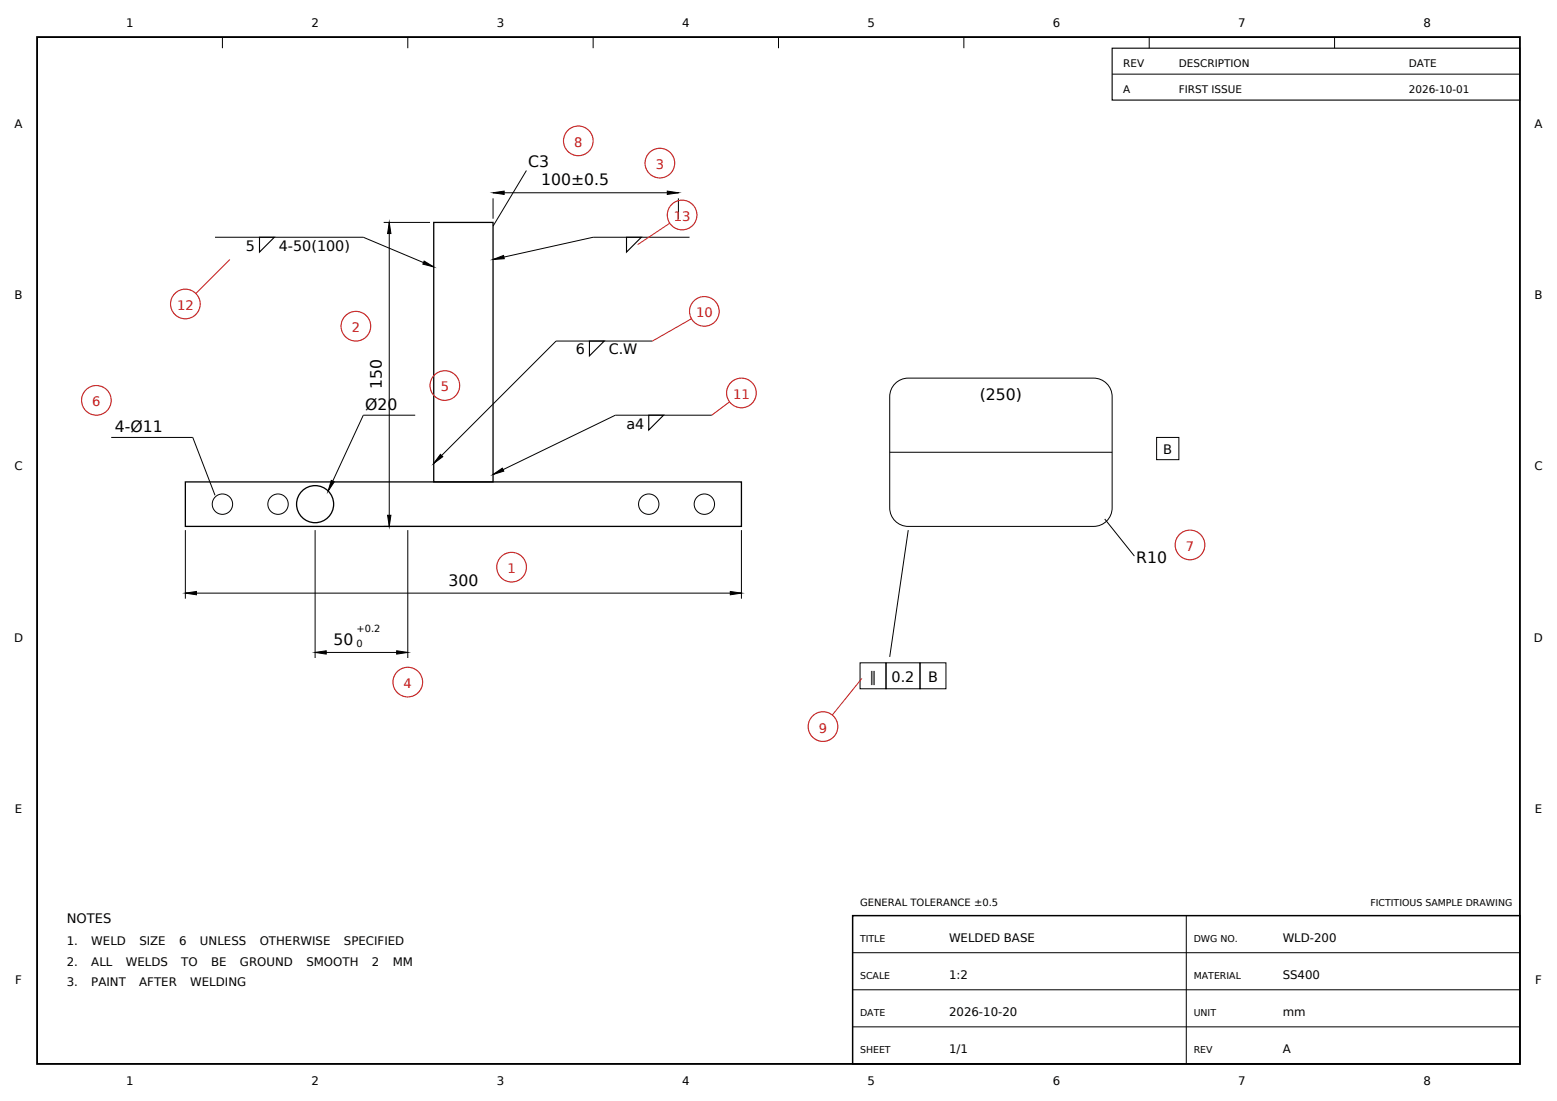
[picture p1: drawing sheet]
<svg xmlns="http://www.w3.org/2000/svg" width="420mm" height="297mm" viewBox="0 0 420 297" stroke-linecap="round" stroke-linejoin="round" font-family="sans-serif">
<g fill="none" stroke="#000" stroke-width=".35">
<path d="M117 60h16v70h-16zM50 130h150v12h-150z"/>
<circle cx="85" cy="136" r="5"/>
</g>
<g fill="none" stroke="#000" stroke-width=".27">
<path d="M60 10v3M110 10v3M160 10v3M210 10v3M260 10v3M300 20h110M310 10v3M360 10v3M133 53.5v5.5M133 52h50M142 46l-9 15M183 53.5v5.5"/>
<path d="M58 64h40l19 8M103.5 60h12.5M105 60v82M186 64h-26l-27 6M176 92h-26l-33 33M30 118h22l6 15.6M112 112h-14l-9.5 20.5M192 112h-26l-33 16M241.8 103.2a5 5 0 0 1 3.2-1.2h50a5 5 0 0 1 5 5v30a5 5 0 0 1-5 5h-50a5 5 0 0 1-5-5v-30a5 5 0 0 1 1.8-3.8zM312 118h6v6h-6zM240 122h60M298 140l8 10"/>
<path d="M50 143v18.5M50 160h150M85 143v34.5M103.5 142h12.5M110 143v34.5M200 143v18.5M245 143l-5 34.2M85 176h25M232 178.8h7v7h-7zM239 178.8h9.2v7h-9.2zM248.2 178.8h7v7h-7zM230 257h180"/>
<path d="M320 247v40M230 267h180M230 277h180"/>
<circle cx="60" cy="136" r="2.75"/>
<circle cx="75" cy="136" r="2.75"/>
<circle cx="175" cy="136" r="2.75"/>
<circle cx="190" cy="136" r="2.75"/>
</g>
<g fill="#000" stroke="#000" stroke-width=".27">
<path d="M133 52l3-.5v1zM180 51.5l3 .5-3 .5zM105 60l.5 3h-.9zM114.4 70.4l2.6 1.6-2.9-.7zM133 70l2.8-1.1 .2 .9zM89.4 129.6l.8 .4-1.7 2.5zM118.8 122.6l.6 .6-2.4 1.8zM133 128l2.5-1.7 .4 .8zM50 160l3-.4v.8zM104.6 139h.9l-.5 3zM197 159.6l3 .4-3 .4zM85 176l3-.4v.9z"/>
<path d="M107 175.6l3 .4-3 .5z"/>
</g>
<path d="M300 13h110v14h-110zM70 64h4l-4 4zM169 64h4l-4 4zM159 92h4l-4 4zM175 112h4l-4 4z" fill="none" stroke="#000" stroke-width=".3"/>
<path d="M10 10h400v277h-400z" fill="none" stroke="#000" stroke-width=".5"/>
<path d="M230 247h180v40h-180z" fill="none" stroke="#000" stroke-width=".4"/>
<g fill="none" stroke="#c71a1a" stroke-width=".3">
<circle cx="156" cy="38" r="4"/>
<circle cx="178" cy="44" r="4"/>
<circle cx="184" cy="58" r="4"/>
<circle cx="50" cy="82" r="4"/>
<circle cx="96" cy="88" r="4"/>
<circle cx="190" cy="84" r="4"/>
<circle cx="26" cy="108" r="4"/>
<circle cx="120" cy="104" r="4"/>
<circle cx="200" cy="106" r="4"/>
<circle cx="138" cy="153" r="4"/>
<circle cx="321" cy="147" r="4"/>
<circle cx="110" cy="184" r="4"/>
<circle cx="222" cy="196" r="4"/>
</g>
<path d="M62 70l-9.2 9.2M180.7 60.2l-8.7 5.8M186.5 86l-10.5 6M196.8 108.4l-4.8 3.6M232.5 183l-8 9.9" fill="none" stroke="#c71a1a" stroke-width=".27"/>
<g font-size="4.2">
<text x="142.5" y="45">C3</text>
<text x="146" y="50">100±0.5</text>
<text x="103" y="105" transform="rotate(-90 103 105)">150</text>
<text x="98.5" y="110.5">Ø20</text>
<text x="264.3" y="108">(250)</text>
<text x="31" y="116.5">4-Ø11</text>
<text x="306.5" y="152">R10</text>
<text x="121" y="158">300</text>
<text x="90" y="174">50</text>
</g>
<g font-size="3.9">
<text x="66.3" y="67.6">5</text>
<text x="75.2" y="67.6">4-50(100)</text>
<text x="155.3" y="95.6">6</text>
<text x="164.2" y="95.6">C.W</text>
<text x="169" y="115.6">a4</text>
<text x="234.5" y="184">∥</text>
<text x="240.5" y="184">0.2</text>
<text x="250.3" y="184">B</text>
</g>
<g font-size="3.5" fill="#c71a1a">
<text x="154.9" y="39.6">8</text>
<text x="176.9" y="45.6">3</text>
<text x="181.8" y="59.6">13</text>
<text x="47.8" y="83.6">12</text>
<text x="94.9" y="89.6">2</text>
<text x="187.8" y="85.6">10</text>
<text x="118.9" y="105.6">5</text>
<text x="197.8" y="107.6">11</text>
<text x="24.9" y="109.6">6</text>
<text x="319.9" y="148.6">7</text>
<text x="136.9" y="154.6">1</text>
<text x="108.9" y="185.6">4</text>
<text x="220.9" y="197.6">9</text>
</g>
<g font-size="3.5">
<text x="313.8" y="122.6">B</text>
<text x="18" y="249">NOTES</text>
</g>
<g font-size="3.2">
<text x="34" y="7.2">1</text>
<text x="84" y="7.2">2</text>
<text x="134" y="7.2">3</text>
<text x="184" y="7.2">4</text>
<text x="234" y="7.2">5</text>
<text x="284" y="7.2">6</text>
<text x="334" y="7.2">7</text>
<text x="384" y="7.2">8</text>
<text x="3.9" y="34.6">A</text>
<text x="413.9" y="34.6">A</text>
<text x="3.9" y="80.8">B</text>
<text x="413.9" y="80.8">B</text>
<text x="3.9" y="126.9">C</text>
<text x="413.9" y="126.9">C</text>
<text x="3.8" y="173.1">D</text>
<text x="413.8" y="173.1">D</text>
<text x="4" y="219.3">E</text>
<text x="414" y="219.3">E</text>
<text x="18" y="255">1.</text>
<text x="24.6" y="255">WELD</text>
<text x="37.6" y="255">SIZE</text>
<text x="48.3" y="255">6</text>
<text x="53.9" y="255">UNLESS</text>
<text x="70" y="255">OTHERWISE</text>
<text x="92.8" y="255">SPECIFIED</text>
<text x="256" y="254">WELDED BASE</text>
<text x="346" y="254">WLD-200</text>
<text x="18" y="260.5">2.</text>
<text x="24.6" y="260.5">ALL</text>
<text x="33.9" y="260.5">WELDS</text>
<text x="48.9" y="260.5">TO</text>
<text x="57" y="260.5">BE</text>
<text x="64.7" y="260.5">GROUND</text>
<text x="82.6" y="260.5">SMOOTH</text>
<text x="100.3" y="260.5">2</text>
<text x="105.9" y="260.5">MM</text>
<text x="4.1" y="265.4">F</text>
<text x="18" y="266">3.</text>
<text x="24.6" y="266">PAINT</text>
<text x="37.6" y="266">AFTER</text>
<text x="51.3" y="266">WELDING</text>
<text x="256" y="264">1:2</text>
<text x="346" y="264">SS400</text>
<text x="414.1" y="265.4">F</text>
<text x="256" y="274">2026-10-20</text>
<text x="346" y="274">mm</text>
<text x="256" y="284">1/1</text>
<text x="346" y="284">A</text>
<text x="34" y="292.8">1</text>
<text x="84" y="292.8">2</text>
<text x="134" y="292.8">3</text>
<text x="184" y="292.8">4</text>
<text x="234" y="292.8">5</text>
<text x="284" y="292.8">6</text>
<text x="334" y="292.8">7</text>
<text x="384" y="292.8">8</text>
</g>
<g font-size="2.8">
<text x="303" y="18.2">REV</text>
<text x="318" y="18.2">DESCRIPTION</text>
<text x="380" y="18.2">DATE</text>
<text x="303" y="25.2">A</text>
<text x="318" y="25.2">FIRST ISSUE</text>
<text x="380" y="25.2">2026-10-01</text>
</g>
<text font-size="2.7" x="232" y="244.5">GENERAL TOLERANCE ±0.5</text>
<g font-size="2.6">
<text x="96.2" y="170.6">+0.2</text>
<text x="96.2" y="174.4">0</text>
</g>
<g font-size="2.5">
<text x="369.6" y="244.5">FICTITIOUS SAMPLE DRAWING</text>
<text x="232" y="254">TITLE</text>
<text x="322" y="254">DWG NO.</text>
<text x="232" y="264">SCALE</text>
<text x="322" y="264">MATERIAL</text>
<text x="232" y="274">DATE</text>
<text x="322" y="274">UNIT</text>
<text x="232" y="284">SHEET</text>
<text x="322" y="284">REV</text>
</g>
</svg>
